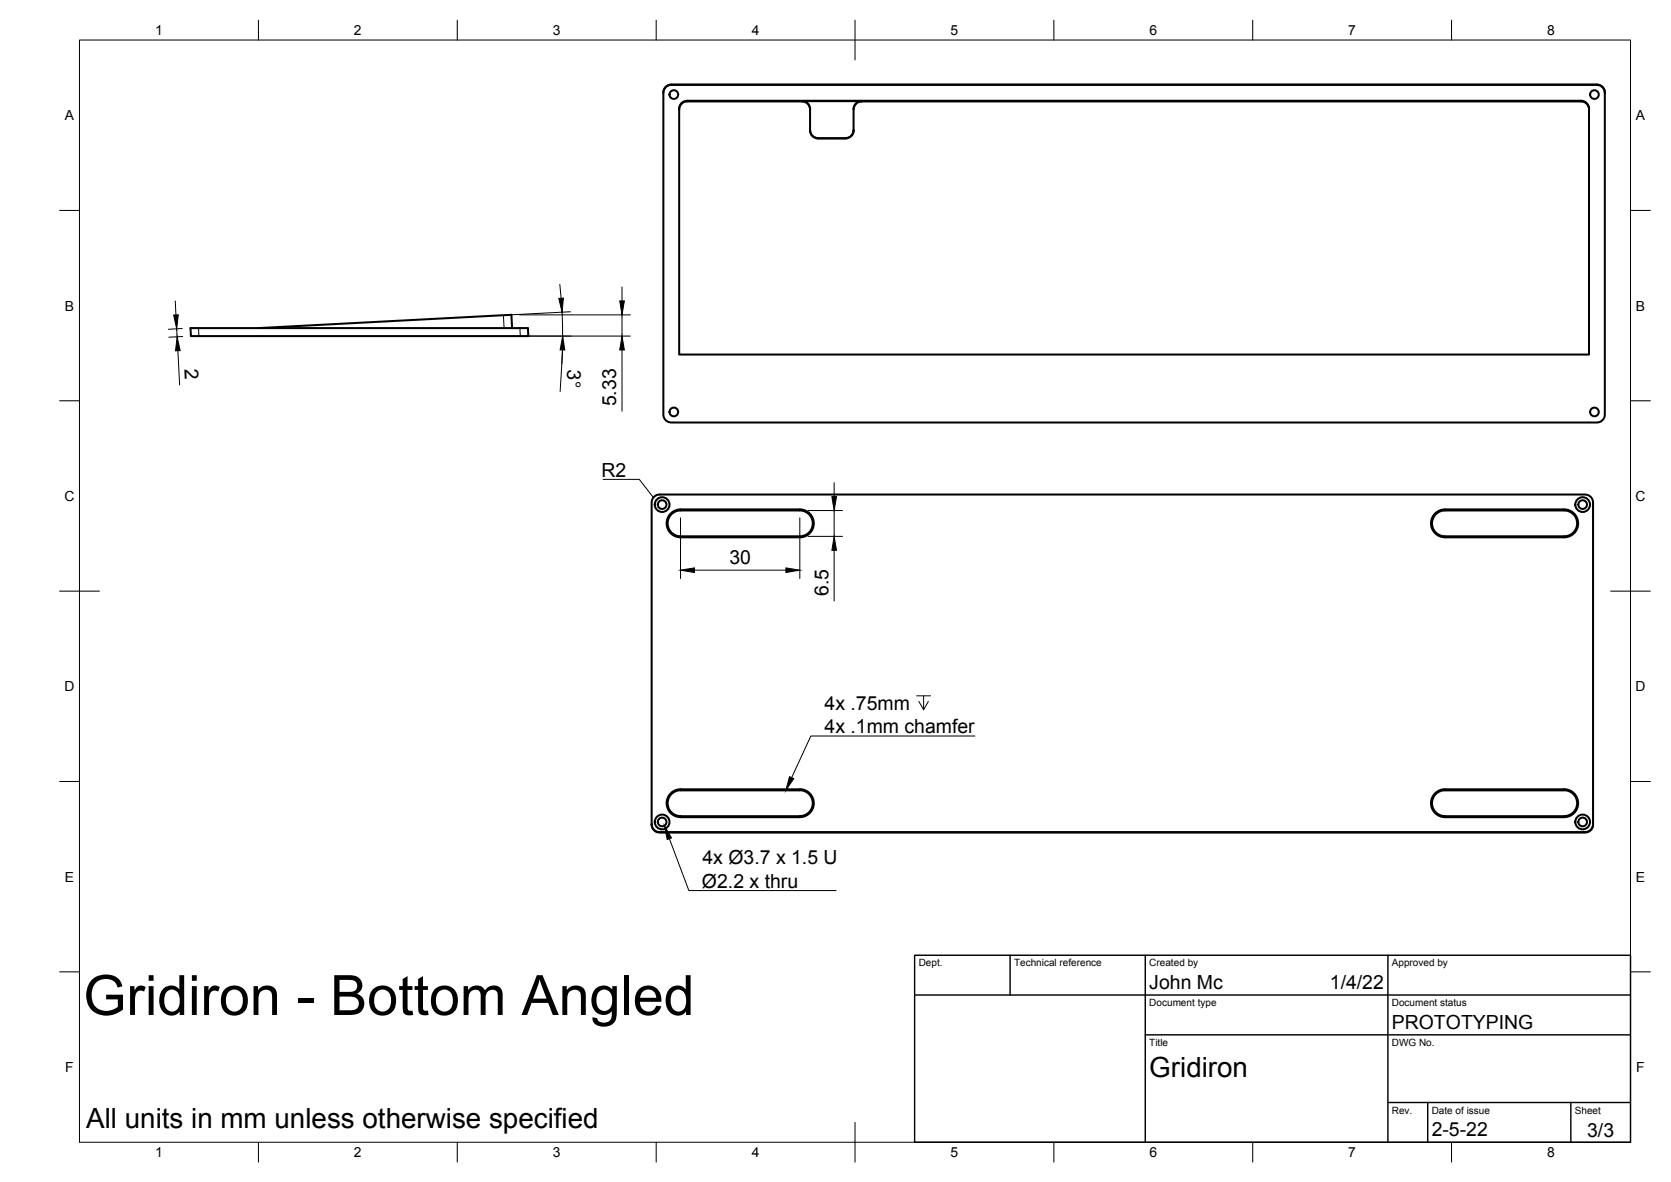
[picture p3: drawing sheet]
<svg xmlns="http://www.w3.org/2000/svg" width="420mm" height="297mm" viewBox="0 0 420 297" stroke-linecap="round" stroke-linejoin="round" font-family="sans-serif">
<!-- layer: Visible -->
<g fill="none" stroke="#000" stroke-width=".51">
<path d="M166.8 23.4a2.01 2.01 0 0 1 2-2.2h232.7a2.03 2.03 0 0 1 2 2.2M167.3 22.1l.8-.6 .7-.2h232.7a2.02 2.02 0 0 1 2 2.1v80.8a2.02 2.02 0 0 1-2 2h-232.7a2 2 0 0 1-2-2v-80.8zM171.2 26l.6-.4 1-.3h224.8a2.03 2.03 0 0 1 1.9 2.2v61.6h-228.7v-61.8zM172.8 25.5h28.9a2 2 0 0 1 2 2M172.8 25.5a2 2 0 0 0-2 2M201.7 25.4h14.9M201.7 25.4a2 2 0 0 1 2 2v5.4a2 2 0 0 0 2 2M203.7 32.7a2 2 0 0 0 2 2h6.9M205.7 34.8h6.9M214.6 32.7a2 2 0 0 1-2 2M216.6 25.4a2 2 0 0 0-2 2.1v5.3a2 2 0 0 1-2 2M397.6 25.5h-181a2 2 0 0 0-2 2"/>
<path d="M397.6 25.5a2 2 0 0 1 2 2M47.9 82.5h84.8l.1 2h-84.8zM65 82.5l63.5-3.4 .3 3.4M168.6 129a3.5 3.5 0 0 1 2.5-1h30a3.5 3.5 0 0 1 3.5 3.5 3.5 3.5 0 0 1-3.5 3.5h-30a3.5 3.5 0 0 1-3.2-2.1 3.5 3.5 0 0 1 .7-3.9zM168.8 129.2a3.2 3.2 0 0 1 2.3-.9h30a3.2 3.2 0 0 1 3.3 3.2 3.2 3.2 0 0 1-3.3 3.3h-30a3.2 3.2 0 0 1-3-2 3.2 3.2 0 0 1 .7-3.6zM360.8 129a3.5 3.5 0 0 1 2.5-1h30a3.5 3.5 0 0 1 3.5 3.5 3.5 3.5 0 0 1-3.5 3.5h-30a3.5 3.5 0 0 1-3.2-2.1 3.5 3.5 0 0 1 .7-3.9zM361 129.2a3.2 3.2 0 0 1 2.3-.9h30a3.2 3.2 0 0 1 3.3 3.2 3.2 3.2 0 0 1-3.3 3.3h-30a3.2 3.2 0 0 1-3-2 3.2 3.2 0 0 1 .7-3.6zM171.1 198.6h30M171.1 198.4h30M171.1 198.3a3.5 3.5 0 0 0-3.5 3.5 3.5 3.5 0 0 0 3.5 3.5l30 .1a3.5 3.5 0 0 0 3.5-3.5 3.5 3.5 0 0 0-3.5-3.6M171.1 198.6a3.2 3.2 0 0 0-3.2 3.2 3.2 3.2 0 0 0 3.2 3.3h30a3.3 3.3 0 0 0 3.3-3.2 3.3 3.3 0 0 0-3.3-3.3M363.3 198.6h30"/>
<path d="M363.3 198.4h30M363.3 198.6a3.2 3.2 0 0 0-3.2 3.2 3.2 3.2 0 0 0 3.2 3.3h30a3.3 3.3 0 0 0 3.3-3.2 3.3 3.3 0 0 0-3.3-3.3M363.3 198.3a3.5 3.5 0 0 0-3.5 3.5 3.5 3.5 0 0 0 3.5 3.5l30 .1a3.5 3.5 0 0 0 3.5-3.5 3.5 3.5 0 0 0-3.5-3.6M163.9 207.1v-80.8a2.02 2.02 0 0 1 2-2h232.6a2 2 0 0 1 2.1 2v80.8a2.01 2.01 0 0 1-2.1 2.1h-232.6a2.03 2.03 0 0 1-2-2.1 2.02 2.02 0 0 0 2 2h232.6a2 2 0 0 0 2.1-2"/>
<circle cx="169.4" cy="23.8" r="1.09"/>
<circle cx="400.9" cy="23.8" r="1.09"/>
<circle cx="169.4" cy="103.5" r="1.09"/>
<circle cx="400.9" cy="103.5" r="1.09"/>
<circle cx="166.5" cy="126.8" r="1.09"/>
<circle cx="166.5" cy="126.8" r="1.85"/>
<circle cx="397.9" cy="126.8" r="1.09"/>
<circle cx="397.9" cy="126.8" r="1.85"/>
<circle cx="166.5" cy="206.6" r="1.09"/>
<circle cx="166.5" cy="206.6" r="1.85"/>
<circle cx="397.9" cy="206.6" r="1.09"/>
<circle cx="397.9" cy="206.6" r="1.85"/>
</g>
<!-- layer: Visible Narrow -->
<g fill="none" stroke="#000" stroke-width=".25">
<path d="M168.8 21.2v.1M172.8 25.3v.2M201.7 25.4v.1M205.7 34.7v.1M212.6 34.7v.1M216.6 25.4v.1M397.6 25.3v.2M401.5 21.2v.1M126.6 79.2l.1 3.3M49.9 82.5l.1 2M130.7 82.5l.1 2M171.1 128v.3"/>
<path d="M171.1 134.8v.2M201.1 128v.3M201.1 134.8v.2M363.3 128v.3M363.3 134.8v.2M393.3 128v.3M393.3 134.8v.2M171.1 198.4v.2M201.1 198.4v.2M363.3 198.4v.2M393.3 198.4v.2M165.9 209.1v.1"/>
<path d="M171.1 205.1v.3M201.1 205.1v.3M363.3 205.1v.3M393.3 205.1v.3M398.5 209.1v.1"/>
</g>
<!-- layer: Border -->
<g fill="none" stroke="#000" stroke-width=".25">
<path d="M20 10.1h390v276.9h-390zM65 5.1v5M115 5.1v5M165 5.1v5M215 5.1v10M265 5.1v5M315 5.1v5M365 5.1v5M15 52.9h5M410 52.9h5M15 100.7h5M410 100.7h5"/>
<path d="M15 148.6h10M405 148.6h10M15 196.4h5M410 196.4h5M15 244.2h5M410 244.2h5M65 287v5M115 287v5M165 287v5M215 282.1v9.9M265 287v5M315 287v5"/>
<path d="M365 287v5"/>
</g>
<!-- layer: TitleBlock -->
<path d="M230 240.1h180v46.9h-180zM230 250h180M254 240.1v9.9M288 240.1v46.9M349 240.1v46.9M288 260.1h122M349 277.1h61M359 277.1v9.9M395 277.1v9.9" fill="none" stroke="#000" stroke-width=".36"/>
<!-- layer: Annotations -->
<path d="M198.5 195.2l1.1 .5-2 2.9zM167.1 207.5l1.7 3.1-1 .4z" fill="#000" stroke="#000" stroke-width=".25"/>
<path d="M151.6 120.5h9.1l3.6 4.5M230.5 174.9h3.5M232.2 174.9v3.5l-1.2-2.1M233.4 176.3l-1.2 2.1M245.2 185h-41.3l-4.8 10.4M168.3 210.8l4.9 13h37" fill="none" stroke="#000" stroke-width=".25"/>
<!-- layer: Dimensions -->
<g fill="none" stroke="#000" stroke-width=".25">
<path d="M44.1 75.6l.1 3.5M130.7 79.1h27.8M140.8 71.5l.3 3.5M141.3 78.5l.2 6-.2 6.9M143.4 78.3l-14.7 .8M156.4 72.1v3.5M156.4 79.1v5.4M44.4 82.6l.1 2M44.7 88.1l.5 8.6M45.8 82.6l-3.5 .1M45.9 84.6l-3.5 .1M132.9 84.5h25.6"/>
<path d="M141.4 88l-.6 10.4M156.4 88v15.3M171.1 130.1v15.3M201.1 130.1v15.3M203.2 128.3h8.6M203.2 134.8h8.6M209.7 121.3v3.5M209.7 128.3v6.5M209.7 138.3v12.7M174.6 143.3h23"/>
</g>
<path d="M43.7 79.2l1.1-.1-.4 3.5zM140.5 75l1.2-.1-.4 3.6zM155.8 75.6h1.2l-.6 3.5zM44.5 84.6l.8 3.5-1.2 .1zM141.5 84.5l.5 3.5-1.2-.1zM156.4 84.5l.6 3.5h-1.2zM209.2 124.8h1.1l-.6 3.5zM209.7 134.8l.6 3.5h-1.1zM171.1 143.3l3.5-.6v1.2zM197.6 142.7l3.5 .6-3.5 .6z" fill="#000" stroke="#000" stroke-width=".25"/>
<text font-size="14" x="20.9" y="255.1">Gridiron - Bottom Angled</text>
<g font-size="7">
<text x="289" y="270.6">Gridiron</text>
<text x="21.7" y="283.5">All units in mm unless otherwise specified</text>
</g>
<g font-size="4.9">
<text x="46.4" y="92.8" transform="rotate(87 46.4 92.8)">2</text>
<text x="142.7" y="92.7" transform="rotate(94 142.7 92.7)">3°</text>
<text x="154.9" y="102.1" transform="rotate(-90 154.9 102.1)">5.33</text>
<text x="151.3" y="119.8">R2</text>
<text x="183.4" y="141.8">30</text>
<text x="208.3" y="149.8" transform="rotate(-90 208.3 149.8)">6.5</text>
<text x="207.3" y="178.4">4x .75mm</text>
<text x="207.3" y="184.3">4x .1mm chamfer</text>
<text x="176.6" y="217.2">4x Ø3.7 x 1.5 U</text>
<text x="176.5" y="223.1">Ø2.2 x thru</text>
<text x="289" y="248.5">John Mc</text>
<text x="334.4" y="248.5">1/4/22</text>
<text x="350" y="258.6">PROTOTYPING</text>
<text x="360" y="285.5">2-5-22</text>
<text x="399.1" y="285.7">3/3</text>
</g>
<g font-size="3.5">
<text x="39" y="8.8">1</text>
<text x="89" y="8.8">2</text>
<text x="139" y="8.8">3</text>
<text x="189" y="8.8">4</text>
<text x="239" y="8.8">5</text>
<text x="289" y="8.8">6</text>
<text x="339" y="8.8">7</text>
<text x="389" y="8.8">8</text>
<text x="16.3" y="30.2">A</text>
<text x="411.3" y="30.2">A</text>
<text x="16.3" y="78">B</text>
<text x="411.3" y="78">B</text>
<text x="16.2" y="125.9">C</text>
<text x="411.2" y="125.9">C</text>
<text x="16.2" y="173.7">D</text>
<text x="411.2" y="173.7">D</text>
<text x="16.3" y="221.6">E</text>
<text x="411.3" y="221.6">E</text>
<text x="16.4" y="269.4">F</text>
<text x="411.4" y="269.4">F</text>
<text x="39" y="290.8">1</text>
<text x="89" y="290.8">2</text>
<text x="139" y="290.8">3</text>
<text x="189" y="290.8">4</text>
<text x="239" y="290.8">5</text>
<text x="289" y="290.8">6</text>
<text x="339" y="290.8">7</text>
<text x="389" y="290.8">8</text>
</g>
<g font-size="2.5">
<text x="231" y="242.9">Dept.</text>
<text x="255" y="242.9">Technical reference</text>
<text x="289" y="242.9">Created by</text>
<text x="350" y="242.9">Approved by</text>
<text x="289" y="252.8">Document type</text>
<text x="350" y="252.8">Document status</text>
<text x="289" y="262.9">Title</text>
<text x="350" y="262.9">DWG No.</text>
<text x="350" y="279.9">Rev.</text>
<text x="360" y="279.9">Date of issue</text>
<text x="396" y="279.9">Sheet</text>
</g>
</svg>
